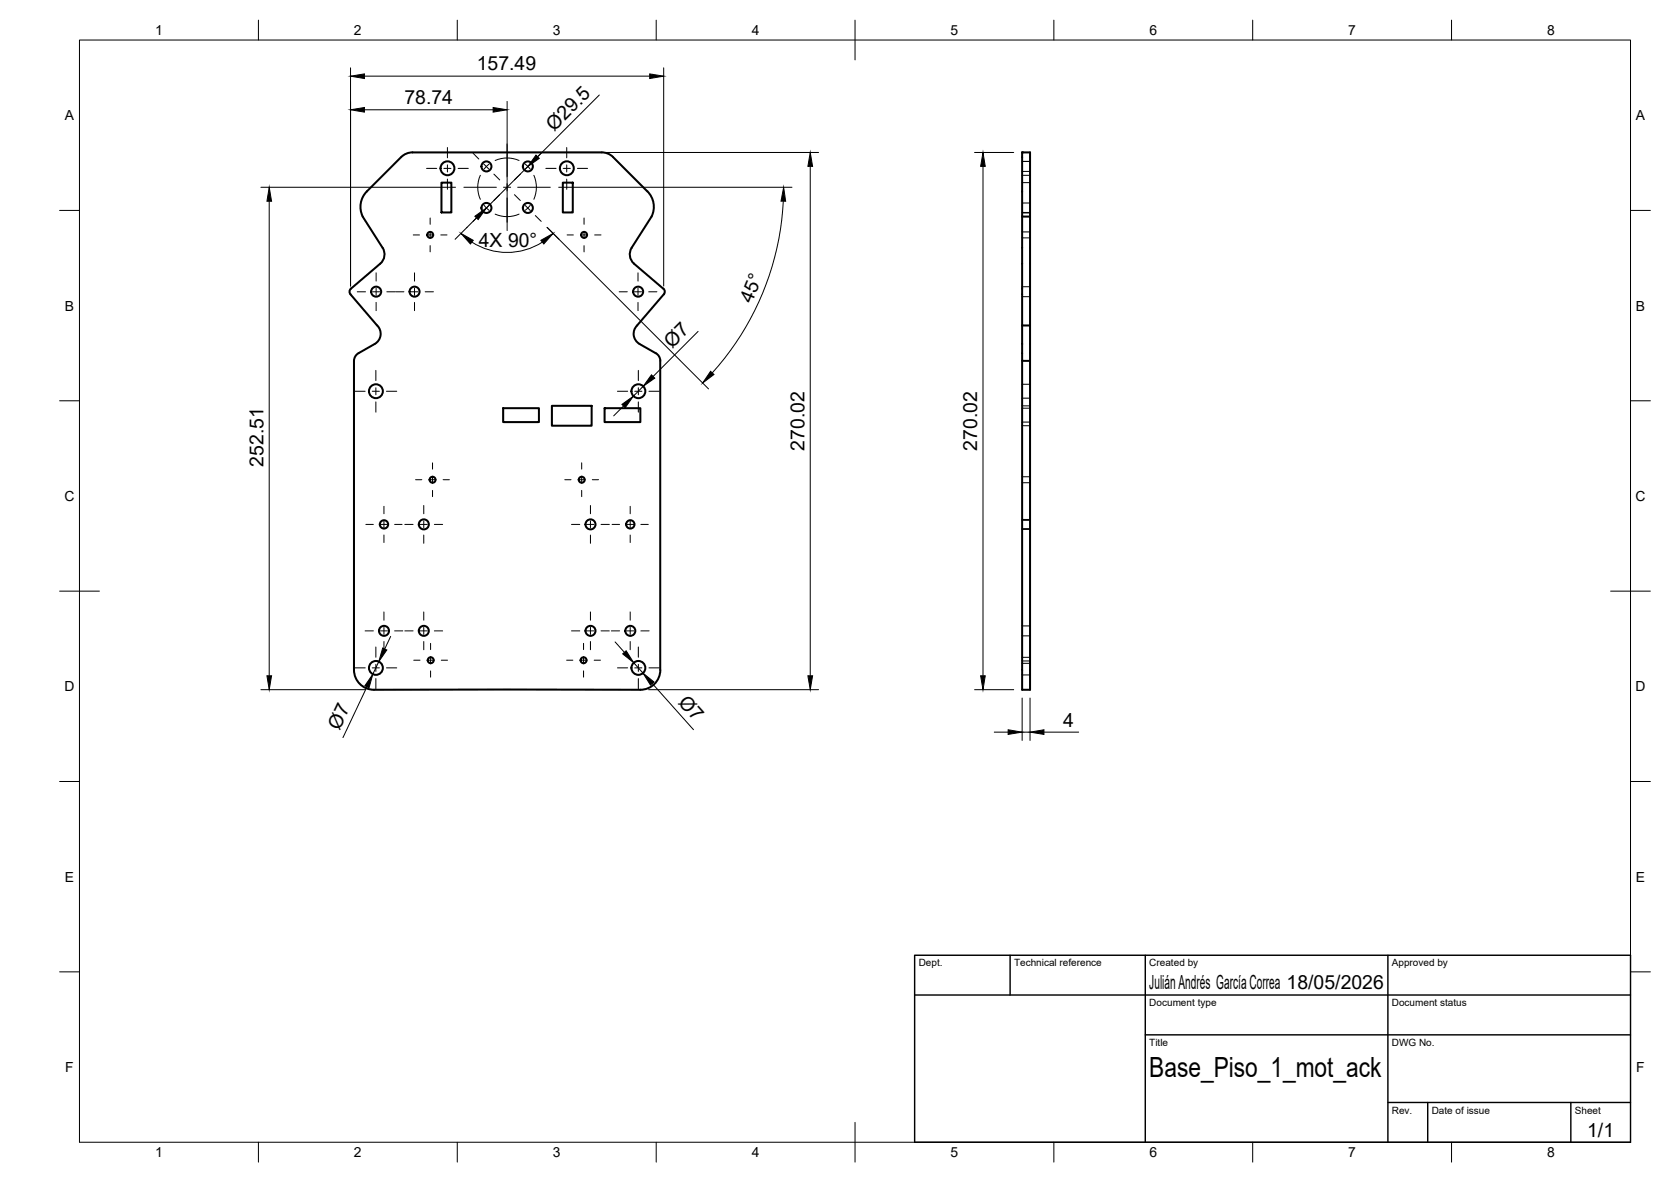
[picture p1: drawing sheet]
<svg xmlns="http://www.w3.org/2000/svg" width="420mm" height="297mm" viewBox="0 0 420 297" stroke-linecap="round" stroke-linejoin="round" font-family="sans-serif">
<!-- layer: Visible -->
<g fill="none" stroke="#000" stroke-width=".51">
<path d="M100.9 39.5l-8.7 8.6a5.5 5.5 0 0 0-1 6.3M100.9 39.5l1.3-.9 1.5-.3h48.2l1.4 .5 .9 .7 8.6 8.6a5.4 5.4 0 0 1 1 6.3M91.2 54.4l5 7.9M111 45.9h2.5v7.5h-2.5zM141.5 45.9h2.5v7.5h-2.5zM163.8 54.4l-5 7.9M257 54.4v27.4h2v8.9M259 54.4v-16.1h-2v16.1h2v27.4M96.2 62.3a3.1 3.1 0 0 1-.6 4l-7.4 6.2a1.04 1.04 0 0 0-.1 1.5l6.7 7.8a2.93 2.93 0 0 1-.6 4.6l-4 2.3a2.25 2.25 0 0 0-1.2 2M158.8 62.3a3.1 3.1 0 0 0 .6 4l7.4 6.2a.97 .97 0 0 1 .1 1.5l-6.7 7.8M89 90.7v77.7M160.2 81.8a2.93 2.93 0 0 0 .6 4.6l4.1 2.4a2.19 2.19 0 0 1 1.1 1.9"/>
<path d="M166 90.7v77.7M257 81.8v8.9h2v82.6h-2v-82.6M126.5 102.6h9v3.5h-9zM138.8 102h10v5h-10zM152 102.6h9v3.5h-9zM89 168.4a5 5 0 0 0 5 4.9h67a5 5 0 0 0 5-4.9"/>
<circle cx="108.2" cy="59" r=".75"/>
<circle cx="112.5" cy="42.3" r="1.75"/>
<circle cx="122.3" cy="52.3" r="1.26"/>
<circle cx="122.3" cy="41.8" r="1.26"/>
<circle cx="132.7" cy="41.8" r="1.26"/>
<circle cx="132.7" cy="52.3" r="1.26"/>
<circle cx="142.5" cy="42.3" r="1.75"/>
<circle cx="146.9" cy="59" r=".75"/>
<circle cx="94.6" cy="73.3" r="1.26"/>
<circle cx="104.2" cy="73.3" r="1.26"/>
<circle cx="160.5" cy="73.3" r="1.26"/>
<circle cx="94.5" cy="98.3" r="1.75"/>
<circle cx="160.5" cy="98.3" r="1.75"/>
<circle cx="96.6" cy="131.8" r="1.05"/>
<circle cx="106.6" cy="131.8" r="1.26"/>
<circle cx="108.8" cy="120.6" r=".75"/>
<circle cx="146.3" cy="120.6" r=".75"/>
<circle cx="148.5" cy="131.8" r="1.26"/>
<circle cx="158.5" cy="131.8" r="1.05"/>
<circle cx="96.6" cy="158.5" r="1.26"/>
<circle cx="106.6" cy="158.5" r="1.26"/>
<circle cx="148.5" cy="158.5" r="1.26"/>
<circle cx="158.5" cy="158.5" r="1.26"/>
<circle cx="94.5" cy="167.8" r="1.75"/>
<circle cx="108.3" cy="165.9" r=".75"/>
<circle cx="146.7" cy="165.9" r=".75"/>
<circle cx="160.5" cy="167.8" r="1.75"/>
</g>
<!-- layer: Hidden -->
<g fill="none" stroke="#000" stroke-width=".25">
<path d="M257 45.9h2M257 53.4h2M257 40.6h2M257 43.1h2M257 44.1h2M257 58.3h2M257 59.8h2M257 51h2M257 53.5h2M257 72.1h2M257 74.6h2M257 96.6h2"/>
<path d="M257 102h2M257 107h2M257 106.1h2M257 102.6h2M257 100.1h2M257 119.8h2M257 130.5h2M257 133h2M257 130.8h2M257 132.8h2M257 121.3h2M257 157.3h2"/>
<path d="M257 159.8h2M257 173.3h2M257 165.2h2M257 166.7h2M257 166.1h2M257 169.6h2"/>
</g>
<!-- layer: Visible -->
<circle cx="257" cy="38.3" r=".25" fill="#000"/>
<!-- layer: BORDER -->
<g fill="none" stroke="#000" stroke-width=".25">
<path d="M20 10.1h390v276.9h-390zM65 5.1v5M115 5.1v5M165 5.1v5M215 5.1v10M265 5.1v5M315 5.1v5M365 5.1v5M15 52.9h5M410 52.9h5M15 100.7h5M410 100.7h5"/>
<path d="M15 148.6h10M405 148.6h10M15 196.4h5M410 196.4h5M15 244.2h5M410 244.2h5M65 287v5M115 287v5M165 287v5M215 282.1v9.9M265 287v5M315 287v5"/>
<path d="M365 287v5"/>
</g>
<!-- layer: TITLEBLOCK -->
<path d="M230 240.1h180v46.9h-180zM230 250h180M254 240.1v9.9M288 240.1v46.9M349 240.1v46.9M288 260.1h122M349 277.1h61M359 277.1v9.9M395 277.1v9.9" fill="none" stroke="#000" stroke-width=".36"/>
<!-- layer: Smart Centers -->
<g fill="none" stroke="#000" stroke-width=".25">
<path d="M112.5 37.1v2.6M118.9 38.5l1.5 1.5M127.5 36.2v8.2M136.1 38.5l-1.5 1.5M142.5 37.1v2.6M103.9 59h1.6M107.3 42.3h2.5M107.3 59h1.8M108.2 54.8v1.6M108.2 58.2v1.7M110.8 59h1.6M111.6 42.3h1.8"/>
<path d="M112.5 41.4v1.8M112.5 45v2.6M115.2 42.3h2.6M116.6 47.1h8.2M120.4 54.2l-1.5 1.4M120.8 44.1a7.3 7.3 0 0 0 0 6M121.6 41.2l1.3 1.3M121.7 51.6l1.3 1.3M122.9 51.7l-1.3 1.2M123 41.2l-1.3 1.3M124.2 43.8l1.4 1.4M124.5 40.3a7.4 7.4 0 0 1 6 0"/>
<path d="M124.5 53.8a7.4 7.4 0 0 0 6 0M125.6 48.9l-1.4 1.5M126.6 47.1h1.8M127.5 46.2v1.8M127.5 49.7v8.2M129.3 48.9l1.5 1.5M130.2 47.1h8.2M130.8 43.8l-1.5 1.4M132.1 41.2l1.2 1.3M132.1 51.7l1.2 1.2M133.3 51.6l-1.2 1.3M133.3 41.2l-1.2 1.3"/>
<path d="M134.2 44.1a7.5 7.5 0 0 1 0 6M134.6 54.2l1.5 1.4M137.2 42.3h2.6M141.6 42.3h1.8M142.5 41.4v1.8M142.5 45v2.6M142.6 59h1.6M145.2 42.3h2.5M146 59h1.7M146.9 54.8v1.6M146.9 58.2v1.7M149.5 59h1.6"/>
<path d="M89.8 73.3h2.1M93.7 73.3h1.8M94.6 68.6v2M94.6 72.4v1.8M94.6 76v2.1M97.3 73.3h2M99.5 73.3h2.1M103.3 73.3h1.8M104.2 68.6v2M104.2 72.4v1.8M104.2 76v2.1M106.9 73.3h2.1"/>
<path d="M108.2 61.7v1.6M146.9 61.7v1.6M155.7 73.3h2M159.5 73.3h1.8M160.4 68.6v2M160.4 72.4v1.8M160.4 76v2.1M163.1 73.3h2.1M89.3 98.3h2.5M93.6 98.3h1.8M94.5 93.1v2.5M94.5 97.4v1.8"/>
<path d="M97.2 98.3h2.6M155.3 98.3h2.5M159.6 98.3h1.8M160.5 93.1v2.5M160.5 97.4v1.8M163.2 98.3h2.6M94.5 101v2.6M108.8 116.3v1.6M108.8 119.7v1.8M146.3 116.3v1.6M146.3 119.7v1.8M160.5 101v2.6"/>
<path d="M92 131.8h1.9M95.7 131.8h1.7M96.5 127.2v1.9M96.5 130.9v1.8M96.5 134.5v1.8M99.2 131.8h1.9M101.8 131.8h2.1M104.5 120.6h1.6M105.6 131.8h1.8M106.6 127v2.1M106.6 130.9v1.8M106.6 134.5v2"/>
<path d="M107.8 120.6h1.8M108.8 123.2v1.6M109.2 131.8h2.1M111.4 120.6h1.6M142 120.6h1.6M143.7 131.8h2.1M145.4 120.6h1.8M146.3 123.2v1.6M147.6 131.8h1.8M148.5 127v2.1M148.5 130.9v1.8M148.5 134.5v2"/>
<path d="M148.9 120.6h1.6M151.1 131.8h2.1M153.9 131.8h1.9M157.6 131.8h1.7M158.5 127.2v1.9M158.5 130.9v1.8M158.5 134.5v1.8M161.1 131.8h1.9M91.8 158.5h2.1M95.7 158.5h1.7M96.5 153.8v2.1M96.5 157.6v1.8"/>
<path d="M99.2 158.5h2.1M101.8 158.5h2.1M105.6 158.5h1.8M106.6 153.8v2.1M106.6 157.6v1.8M109.2 158.5h2.1M143.7 158.5h2.1M147.6 158.5h1.8M148.5 153.8v2.1M148.5 157.6v1.8M151.1 158.5h2.1M153.7 158.5h2.1"/>
<path d="M157.6 158.5h1.7M158.5 153.8v2.1M158.5 157.6v1.8M161.1 158.5h2.1M89.3 167.8h2.5M93.6 167.8h1.8M94.5 162.6v2.6M94.5 166.9v1.8M94.5 170.5v2.6M96.5 161.2v2.1M97.2 167.8h2.6M104 165.9h1.6"/>
<path d="M106.6 161.2v2.1M107.4 165.9h1.8M108.3 161.7v1.5M108.3 165v1.8M108.3 168.6v1.6M111 165.9h1.5M142.5 165.9h1.5M145.8 165.9h1.8M146.7 161.7v1.5M146.7 165v1.8M146.7 168.6v1.6M148.5 161.2v2.1"/>
<path d="M149.4 165.9h1.6M155.3 167.8h2.5M158.5 161.2v2.1M159.6 167.8h1.8M160.5 162.6v2.6M160.5 166.9v1.8M160.5 170.5v2.6M163.2 167.8h2.6"/>
</g>
<!-- layer: FD_Dimensions -->
<g fill="none" stroke="#000" stroke-width=".25">
<path d="M88.1 17v54.9M91.6 19.1h71.8M166.9 17v54.9M91.6 27.6h32.4M127.5 25.5v30.3M129.6 38.3h76.2M150.7 23.9l-15.5 15.5M245 38.3h9.9M65.6 47.1h48.9M67.7 50.6v119.2M119.8 54.8l-5.4 5.3M132.7 41.9l-10.4 10.4"/>
<path d="M140.5 47.1h58.6M197 50.6a69.6 69.6 0 0 1-17.9 43.1M203.7 41.8v128M247.2 41.8v128M118.7 60.8a16.4 16.4 0 0 0 17.7 0M140.6 60.1l-3-3 40.6 40.6M161.7 97.1l-2.4 2.5M175.5 83.3l-11.3 11.3M156.8 102l-2.5 2.5M98.2 159.9l-1.5 3.2M65.6 173.3h26.3M92.3 172.6l-6.1 12.8"/>
<path d="M95.2 166.3l-1.5 3.1M154.7 161.3l2.3 2.6M159.3 166.5l2.4 2.6M163.1 173.3h42.7M164 171.8l10.4 11.6M245 173.3h9.9M257 175.4v10.7M259 175.4v10.7M250 184h3.5M257 184h2M262.5 184h8.7"/>
</g>
<g fill="#000" stroke="#000" stroke-width=".25">
<path d="M88.1 19.1l3.5-.5v1.1zM163.4 18.6l3.5 .5-3.5 .6zM88.1 27.6l3.5-.6v1.2zM124 27l3.5 .6-3.5 .6zM134.8 39l.8 .8-2.9 2.1zM67.7 47.1l.6 3.5h-1.2zM119.4 54.3l2.9-2-2.1 2.9zM197 47.1l.5 3.5h-1.1zM203.7 38.3l.6 3.5h-1.2zM247.2 38.3l.5 3.5h-1.1zM115.9 58.7l3.1 1.7-.7 .9zM136 60.4l3.1-1.7-2.4 2.6z"/>
<path d="M163.8 94.2l.8 .8-2.9 2.1zM178.7 93.3l.8 .8-2.8 2.2zM156.4 101.6l2.9-2-2.1 2.9zM67.1 169.8h1.2l-.6 3.5zM93.7 169.4l-.9 3.4-1.1-.5zM96.2 162.8l1.1 .6-2.1 2.9zM156.6 164.3l.8-.8 1.9 3zM161.7 169.1l2.7 2.3-.8 .8zM203.1 169.8h1.2l-.6 3.5zM246.6 169.8h1.1l-.5 3.5zM253.5 183.4l3.5 .6-3.5 .6zM259 184l3.5-.6v1.2z"/>
</g>
<text font-size="7" x="289" y="270.6">Base_Piso_1_mot_ack</text>
<g font-size="4.9">
<text x="119.9" y="17.7">157.49</text>
<text x="101.7" y="26.1">78.74</text>
<text x="139.3" y="33" transform="rotate(-45 139.3 33)">Ø29.5</text>
<text x="120.4" y="62.1">4X 90°</text>
<text x="189" y="76.4" transform="rotate(-68 189 76.4)">45°</text>
<text x="169" y="87.6" transform="rotate(-45 169 87.6)">Ø7</text>
<text x="202.3" y="113.2" transform="rotate(-90 202.3 113.2)">270.02</text>
<text x="245.7" y="113.2" transform="rotate(-90 245.7 113.2)">270.02</text>
<text x="66.2" y="117.3" transform="rotate(-90 66.2 117.3)">252.51</text>
<text x="170.4" y="176.6" transform="rotate(48 170.4 176.6)">Ø7</text>
<text x="85.3" y="183.6" transform="rotate(-65 85.3 183.6)">Ø7</text>
<text x="267.3" y="182.6">4</text>
<text x="289" y="248.5">Julián Andrés García Correa 18/05/2026</text>
<text x="399.1" y="285.7">1/1</text>
</g>
<g font-size="3.5">
<text x="39" y="8.8">1</text>
<text x="89" y="8.8">2</text>
<text x="139" y="8.8">3</text>
<text x="189" y="8.8">4</text>
<text x="239" y="8.8">5</text>
<text x="289" y="8.8">6</text>
<text x="339" y="8.8">7</text>
<text x="389" y="8.8">8</text>
<text x="16.3" y="30.2">A</text>
<text x="411.3" y="30.2">A</text>
<text x="16.3" y="78">B</text>
<text x="411.3" y="78">B</text>
<text x="16.2" y="125.9">C</text>
<text x="411.2" y="125.9">C</text>
<text x="16.2" y="173.7">D</text>
<text x="411.2" y="173.7">D</text>
<text x="16.3" y="221.6">E</text>
<text x="411.3" y="221.6">E</text>
<text x="16.4" y="269.4">F</text>
<text x="411.4" y="269.4">F</text>
<text x="39" y="290.8">1</text>
<text x="89" y="290.8">2</text>
<text x="139" y="290.8">3</text>
<text x="189" y="290.8">4</text>
<text x="239" y="290.8">5</text>
<text x="289" y="290.8">6</text>
<text x="339" y="290.8">7</text>
<text x="389" y="290.8">8</text>
</g>
<g font-size="2.5">
<text x="231" y="242.9">Dept.</text>
<text x="255" y="242.9">Technical reference</text>
<text x="289" y="242.9">Created by</text>
<text x="350" y="242.9">Approved by</text>
<text x="289" y="252.8">Document type</text>
<text x="350" y="252.8">Document status</text>
<text x="289" y="262.9">Title</text>
<text x="350" y="262.9">DWG No.</text>
<text x="350" y="279.9">Rev.</text>
<text x="360" y="279.9">Date of issue</text>
<text x="396" y="279.9">Sheet</text>
</g>
</svg>
